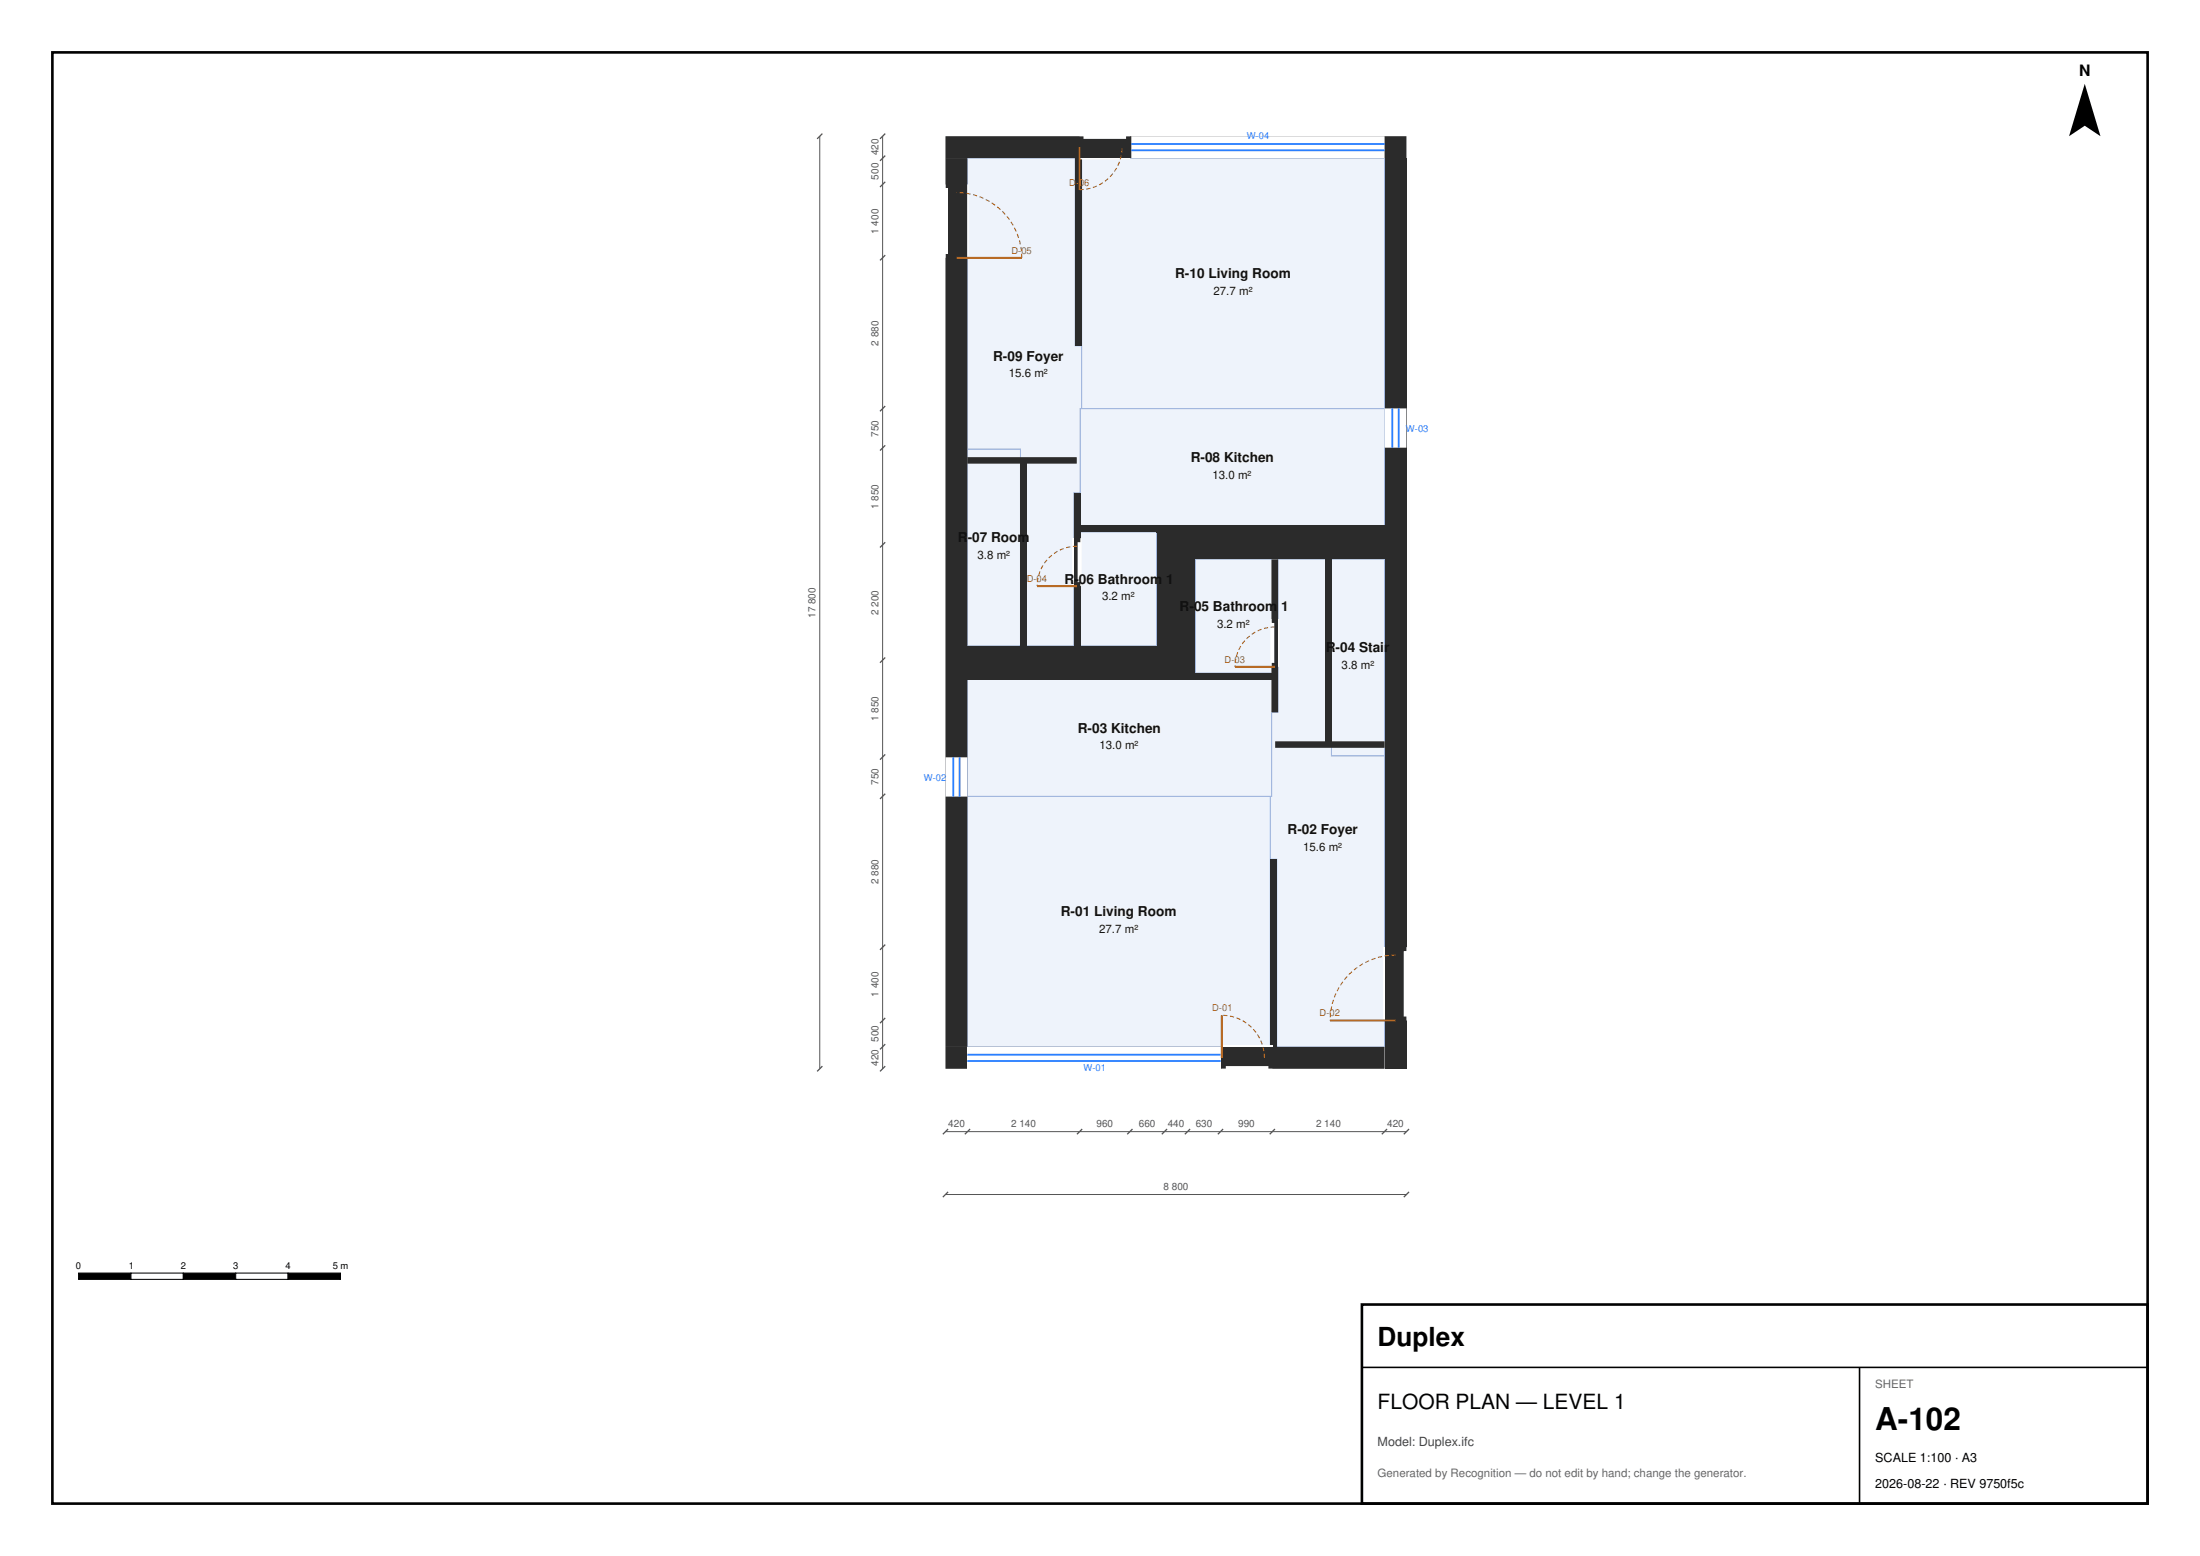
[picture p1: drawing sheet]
<svg xmlns="http://www.w3.org/2000/svg" width="420mm" height="297mm" viewBox="0 0 420 297" stroke-linecap="round" stroke-linejoin="round" font-family="sans-serif">
<g fill="#eef3fb" stroke="#9fb3d9" stroke-width=".19">
<path d="M244 106.7h10.2v37.6h10.1v55.5h-20.6v-35.8h-1.2v-12h.3v-16h1.2z" fill-rule="evenodd"/>
<path d="M206.2 101.5h14.6v21.8h-14.6z" fill-rule="evenodd"/>
<path d="M184.7 30.2h20.6v35.8h1.2v12h-.3v16h-1.2v29.3h-10.2v-37.6h-10.1z" fill-rule="evenodd"/>
<path d="M254.2 106.7h10.1v37.6h-10.1z" fill-rule="evenodd"/>
<path d="M184.7 85.7h10.1v37.6h-10.1z" fill-rule="evenodd"/>
<path d="M206.5 30.2h57.8v47.8h-57.8z" fill-rule="evenodd"/>
<path d="M184.7 152h57.8v47.8h-57.8z" fill-rule="evenodd"/>
<path d="M184.7 129.7h58.1v22.3h-58.1z" fill-rule="evenodd"/>
<path d="M206.2 78h58.1v22.3h-58.1z" fill-rule="evenodd"/>
<path d="M228.2 106.7h14.6v21.8h-14.6z" fill-rule="evenodd"/>
</g>
<g fill="#2b2b2b">
<path d="M205.3 30.2h1.2v35.8h-1.2z" fill-rule="evenodd"/>
<path d="M222.3 101.8h42v4.9h-42z" fill-rule="evenodd"/>
<path d="M184.7 123.3h42v4.9h-42z" fill-rule="evenodd"/>
<path d="M221.7 104h5.5v2.7h-.5v16.6h.5v2.7h-5.5v-2.7h.6v-16.6h-.6z" fill-rule="evenodd"/>
<path d="M228.2 128.5h14.6v1.2h-14.6z" fill-rule="evenodd"/>
<path d="M242.5 164h1.2v35.8h-1.2z" fill-rule="evenodd"/>
<path d="M264.3 30.2h4.2v173.8h-4.2z" fill-rule="evenodd"/>
<path d="M180.5 30.2h4.2v169.6h-4.2z" fill-rule="evenodd"/>
<path d="M242.8 106.7h1.2v29.3h-1.2z" fill-rule="evenodd"/>
<path d="M205 94h1.2v29.3h-1.2z" fill-rule="evenodd"/>
<path d="M184.7 87.3h20.9v1.2h-20.9z" fill-rule="evenodd"/>
<path d="M243.4 141.5h20.9v1.2h-20.9z" fill-rule="evenodd"/>
<path d="M180.5 26h88v4.2h-88z" fill-rule="evenodd"/>
<path d="M180.5 199.8h83.8v4.2h-83.8z" fill-rule="evenodd"/>
<path d="M220.8 100.3h43.5v1.5h-43.5z" fill-rule="evenodd"/>
<path d="M220.8 101.8h1.5v21.5h-1.5z" fill-rule="evenodd"/>
<path d="M206.2 100.3h14.6v1.2h-14.6z" fill-rule="evenodd"/>
<path d="M226.7 106.7h1.5v23h-1.5z" fill-rule="evenodd"/>
<path d="M184.7 128.2h42v1.5h-42z" fill-rule="evenodd"/>
<path d="M194.8 88.5h1.3v34.8h-1.3z" fill-rule="evenodd"/>
<path d="M252.9 106.7h1.3v34.8h-1.3z" fill-rule="evenodd"/>
</g>
<g fill="#fff">
<path d="M268.5 180.8h.3v14h-.3v-.8h-.5v-12.5h.5z" fill-rule="evenodd"/>
<path d="M264.1 180.8h.2v14h-.2z" fill-rule="evenodd"/>
<path d="M184.7 35.2h.2v14h-.2z" fill-rule="evenodd"/>
<path d="M180.5 36h.5v12.5h-.5z" fill-rule="evenodd"/>
<path d="M180.3 35.2h.2v14h-.2z" fill-rule="evenodd"/>
<path d="M244 118.2h.3v9.1h-.3z" fill-rule="evenodd"/>
<path d="M242.5 118.2h.3v.7h.5v7.6h-.5v.8h-.3z" fill-rule="evenodd"/>
<path d="M206.2 102.7h.3v9.2h-.3v-.8h-.5v-7.6h.5z" fill-rule="evenodd"/>
<path d="M204.8 102.7h.2v9.2h-.2z" fill-rule="evenodd"/>
<path d="M206.1 30.2h9.6v.2h-9.6z" fill-rule="evenodd"/>
<path d="M206.1 25.7h9.6v.3h-.7v.5h-8.1v-.5h-.8z" fill-rule="evenodd"/>
<path d="M233.3 199.6h9.6v.2h-9.6z" fill-rule="evenodd"/>
<path d="M233.3 204h.7v-.5h8.2v.5h.7v.3h-9.6z" fill-rule="evenodd"/>
<path d="M216 26h48.3v4.2h-48.3z" fill-rule="evenodd"/>
<path d="M184.7 199.8h48.3v4.2h-48.3z" fill-rule="evenodd"/>
<path d="M264.3 78h4.2v7.4h-4.2z" fill-rule="evenodd"/>
<path d="M180.5 144.5h4.2v7.6h-4.2z" fill-rule="evenodd"/>
</g>
<path d="M216 28.7h48.3M216 27.5h48.3M265.8 78v7.4M267 78v7.4M182 144.5v7.6M183.2 144.5v7.6M184.7 202.5h48.3M184.7 201.3h48.3" fill="none" stroke="#2a7fff" stroke-width=".35"/>
<path d="M206.1 28.1v8.1M182.6 49.2h12.5M198 111.9h7.6M235.8 127.3h7.6M233.3 193.8v8.1M253.9 194.8h12.5" fill="none" stroke="#b5651d" stroke-width=".4"/>
<path d="M206.1 36.2a8.1 8.1 0 0 0 8.1-8.1M195.1 49.2a12.5 12.5 0 0 0-12.5-12.5M205.6 104.3a7.6 7.6 0 0 0-7.6 7.6M243.4 119.7a7.6 7.6 0 0 0-7.6 7.6M266.4 182.3a12.5 12.5 0 0 0-12.5 12.5M241.4 201.9a8.1 8.1 0 0 0-8.1-8.1" fill="none" stroke="#b5651d" stroke-width=".2" stroke-dasharray=".8 .5" stroke-linecap="butt"/>
<path d="M156.5 26v178M168.5 26v178M180.5 216h88M180.5 228h88" fill="none" stroke="#555" stroke-width=".19"/>
<g fill="#000" stroke="#555" stroke-width=".25">
<path d="M156 26.5l1-1zM168 35.7l1-1zM168 30.7l1-1zM168 26.5l1-1zM168 49.7l1-1zM168 78.5l1-1zM168 86l1-1zM168 104.5l1-1zM168 126.5l1-1zM168 152.5l1-1zM168 145l1-1zM168 195.3l1-1z"/>
<path d="M168 181.3l1-1zM156 204.5l1-1zM168 204.5l1-1zM168 200.3l1-1zM180 216.5l1-1zM184.2 216.5l1-1zM205.6 216.5l1-1zM215.2 216.5l1-1zM221.8 216.5l1-1zM226.2 216.5l1-1zM232.5 216.5l1-1zM242.4 216.5l1-1z"/>
<path d="M263.8 216.5l1-1zM268 216.5l1-1zM180 228.5l1-1zM268 228.5l1-1z"/>
</g>
<path d="M398 16l3 10-3-2-3 2z" fill="#000"/>
<path d="M15 243h10v1.2h-10z" fill="#000" stroke="#000" stroke-width=".2"/>
<path d="M25 243h10v1.2h-10z" fill="#fff" stroke="#000" stroke-width=".2"/>
<path d="M35 243h10v1.2h-10z" fill="#000" stroke="#000" stroke-width=".2"/>
<path d="M45 243h10v1.2h-10z" fill="#fff" stroke="#000" stroke-width=".2"/>
<path d="M55 243h10v1.2h-10z" fill="#000" stroke="#000" stroke-width=".2"/>
<path d="M260 249h150v38h-150z" fill="#fff" stroke="#000" stroke-width=".5"/>
<path d="M260 261h150M355 261v26" fill="none" stroke="#000" stroke-width=".3"/>
<path d="M10 10h400v277h-400z" fill="none" stroke="#000" stroke-width=".5"/>
<text font-size="6" x="358" y="273">A-102</text>
<text font-size="5" x="263" y="257">Duplex</text>
<text font-size="4" x="263" y="269">FLOOR PLAN — LEVEL 1</text>
<text font-size="3" x="396.9" y="14.5">N</text>
<g font-size="2.6" fill="#111">
<text x="224.3" y="53.1">R-10 Living Room</text>
<text x="189.6" y="68.8">R-09 Foyer</text>
<text x="227.3" y="88.2">R-08 Kitchen</text>
<text x="182.9" y="103.5">R-07 Room</text>
<text x="203.2" y="111.4">R-06 Bathroom 1</text>
<text x="225.2" y="116.6">R-05 Bathroom 1</text>
<text x="253.1" y="124.5">R-04 Stair</text>
<text x="205.7" y="139.9">R-03 Kitchen</text>
<text x="245.8" y="159.2">R-02 Foyer</text>
<text x="202.5" y="174.9">R-01 Living Room</text>
</g>
<text font-size="2.4" fill="#444" x="263" y="276">Model: Duplex.ifc</text>
<g font-size="2.4">
<text x="358" y="279">SCALE 1:100 · A3</text>
<text x="358" y="284">2026-08-22 · REV 9750f5c</text>
</g>
<g font-size="2.2" fill="#111">
<text x="231.7" y="56.3">27.7 m²</text>
<text x="192.6" y="72">15.6 m²</text>
<text x="231.5" y="91.4">13.0 m²</text>
<text x="186.6" y="106.7">3.8 m²</text>
<text x="210.4" y="114.6">3.2 m²</text>
<text x="232.3" y="119.8">3.2 m²</text>
<text x="256.1" y="127.7">3.8 m²</text>
<text x="209.9" y="143.1">13.0 m²</text>
<text x="248.8" y="162.4">15.6 m²</text>
<text x="209.8" y="178.1">27.7 m²</text>
</g>
<g font-size="2.2" fill="#666">
<text x="358" y="265">SHEET</text>
<text x="263" y="282">Generated by Recognition — do not edit by hand; change the generator.</text>
</g>
<g font-size="1.9" fill="#555">
<text x="167.7" y="29.7" transform="rotate(-90 167.7 29.7)">420</text>
<text x="167.7" y="34.3" transform="rotate(-90 167.7 34.3)">500</text>
<text x="167.7" y="44.6" transform="rotate(-90 167.7 44.6)">1 400</text>
<text x="167.7" y="66" transform="rotate(-90 167.7 66)">2 880</text>
<text x="167.7" y="83.3" transform="rotate(-90 167.7 83.3)">750</text>
<text x="167.7" y="97.2" transform="rotate(-90 167.7 97.2)">1 850</text>
<text x="155.7" y="118" transform="rotate(-90 155.7 118)">17 800</text>
<text x="167.7" y="117.4" transform="rotate(-90 167.7 117.4)">2 200</text>
<text x="167.7" y="137.7" transform="rotate(-90 167.7 137.7)">1 850</text>
<text x="167.7" y="149.8" transform="rotate(-90 167.7 149.8)">750</text>
<text x="167.7" y="168.8" transform="rotate(-90 167.7 168.8)">2 880</text>
<text x="167.7" y="190.2" transform="rotate(-90 167.7 190.2)">1 400</text>
<text x="167.7" y="203.5" transform="rotate(-90 167.7 203.5)">420</text>
<text x="167.7" y="198.9" transform="rotate(-90 167.7 198.9)">500</text>
<text x="181" y="215.2">420</text>
<text x="193" y="215.2">2 140</text>
<text x="209.3" y="215.2">960</text>
<text x="217.4" y="215.2">660</text>
<text x="222.9" y="215.2">440</text>
<text x="228.3" y="215.2">630</text>
<text x="236.4" y="215.2">990</text>
<text x="251.2" y="215.2">2 140</text>
<text x="264.8" y="215.2">420</text>
<text x="222.1" y="227.2">8 800</text>
</g>
<g font-size="1.8" fill="#2a7fff">
<text x="238" y="26.5">W-04</text>
<text x="268.4" y="82.4">W-03</text>
<text x="176.4" y="149">W-02</text>
<text x="206.9" y="204.5">W-01</text>
</g>
<g font-size="1.8" fill="#b5651d">
<text x="204.1" y="35.4">D-06</text>
<text x="193.1" y="48.4">D-05</text>
<text x="196" y="111.1">D-04</text>
<text x="233.8" y="126.5">D-03</text>
<text x="231.4" y="193">D-01</text>
<text x="251.9" y="194">D-02</text>
</g>
<g font-size="1.8">
<text x="14.5" y="242.2">0</text>
<text x="24.6" y="242.2">1</text>
<text x="34.5" y="242.2">2</text>
<text x="44.5" y="242.2">3</text>
<text x="54.5" y="242.2">4</text>
<text x="63.5" y="242.2">5 m</text>
</g>
</svg>
